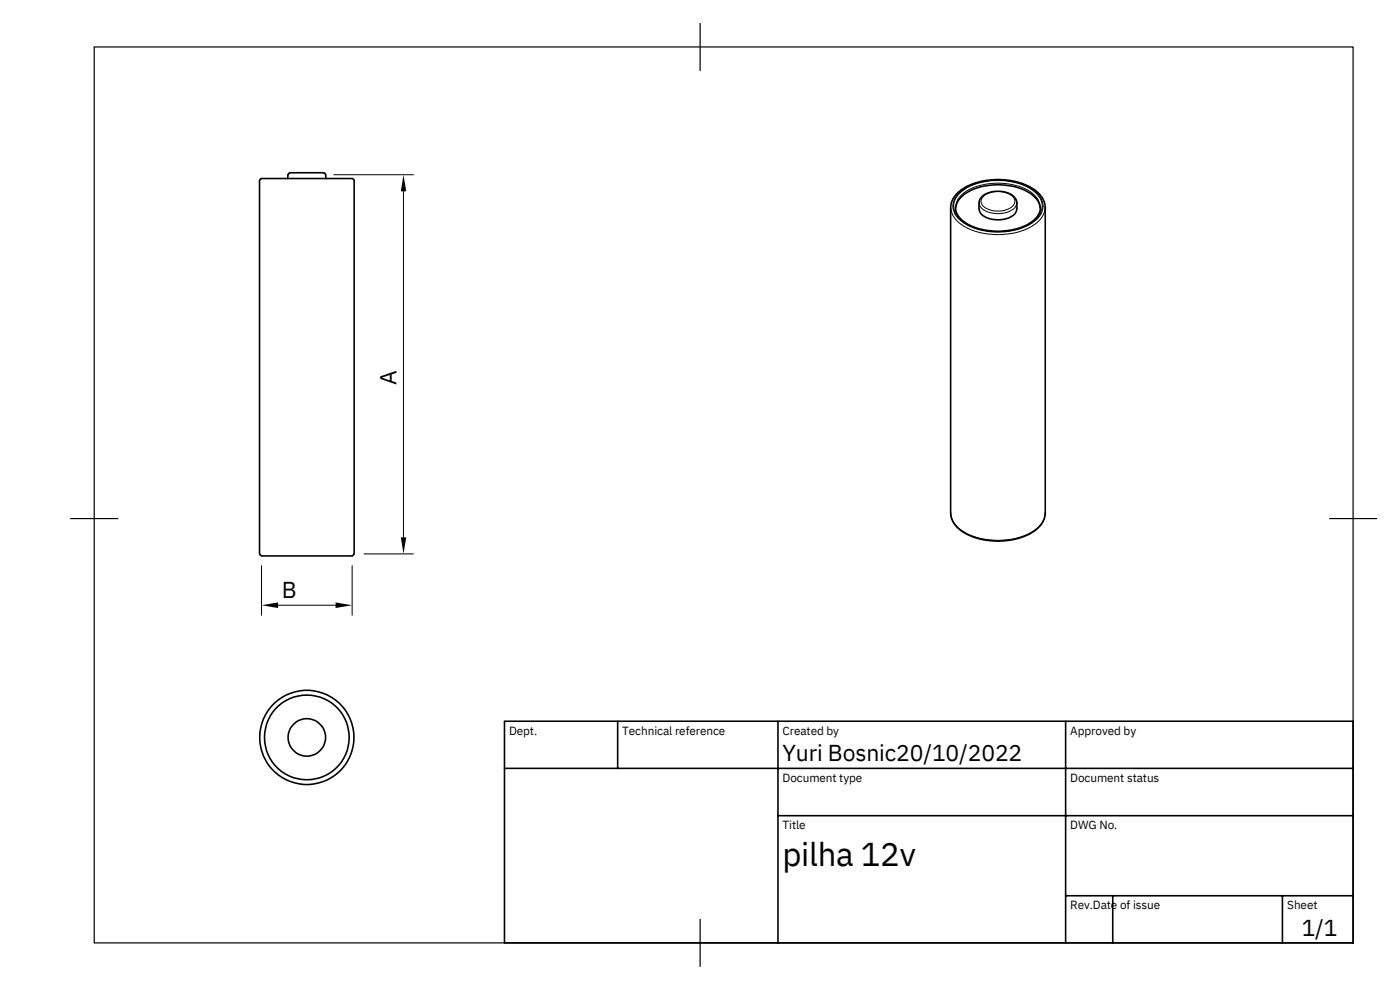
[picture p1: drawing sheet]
<svg xmlns="http://www.w3.org/2000/svg" width="297mm" height="210mm" viewBox="0 0 297 210" stroke-linecap="round" stroke-linejoin="round" font-family="sans-serif">
<g fill="none" stroke="#000" stroke-width=".34">
<path d="M55.1 38.3v79.2M55.1 38.3l.1-.3a7.3 7.3 0 0 1 3.1-.1h13.6a7.3 7.3 0 0 1 3.1 .1l.1 .3M61.1 37.1v.8M61.5 36.7l-.4 .4M61.5 36.7h7.2M68.7 36.7l.4 .4M69.1 37.1v.8M75.2 38.3v79.2M202.8 44l.1 1a6.9 6.9 0 0 0 5.2 3.6l3 .5 2.7-.2 2.5-.5 2.1-1a4.1 4.1 0 0 0 2.4-3.4M202.8 44.2a4.8 4.8 0 0 1 3.1-3.7 13.9 13.9 0 0 1 13.1 .7 4.1 4.1 0 0 1 1.8 3M203.4 40.8l1.6-1.1 1.7-.8 2.7-.6 1.9-.2 2.2 .1 2.1 .3 1.3 .4 2.1 1a5.1 5.1 0 0 1 2.8 4.1v64.9a5.6 5.6 0 0 1-3.7 4.6l-2.7 .9-1.9 .3-2.2 .1-3.3-.4-1.5-.5-1.9-.8a5.1 5.1 0 0 1-2.8-4.2v-64.9a4.7 4.7 0 0 1 1.6-3.2zM207.8 44.4v-1.7l.6-1 1.2-.7 1.6-.4 2 .1 1.7 .7 .6 .7 .3 .6v1.7"/>
<path d="M207.8 44.4a2.8 2.8 0 0 0 2.8 2.1 5 5 0 0 0 5-1.4l.2-.7M55.1 117.5l.4 .5h19.2l.4-.5M107.1 153h180.1v47.1h-180.1zM131.1 153v10M165.1 153v47.1M226.2 153v47.1M107.1 163h180.1M165.1 173.1h122.1M226.2 190.1h61M236.2 190.1v10M272.2 190.1v10"/>
<circle cx="65.1" cy="156.5" r="9"/>
<circle cx="65.1" cy="156.5" r="4"/>
<circle cx="65.1" cy="156.5" r="10"/>
</g>
<g fill="none" stroke="#000" stroke-width=".21">
<path d="M54.5 27.4h3.5M61.5 25.3v9.3M61.5 27.4h7.2M68.7 25.3v9.3M70.8 37.1h16.9M72.2 27.4h16.5M85.6 40.6v73.4M201.8 44a5 5 0 0 0 2.9 4.1 15.3 15.3 0 0 0 14.8-.4 4.7 4.7 0 0 0 2.3-3.7M202.8 44a4.6 4.6 0 0 1 3-3.8 14.2 14.2 0 0 1 12.7 .4l.6 .4a3.9 3.9 0 0 1 1.7 3M203.4 41.1a12.9 12.9 0 0 1 10.8-2.7 9.2 9.2 0 0 1 6.8 3.7 4 4 0 0 1-2 5.2 14.7 14.7 0 0 1-14.4 0 3.9 3.9 0 0 1-1.6-5.7zM203.6 41.1a12.6 12.6 0 0 1 10.6-2.6 8.8 8.8 0 0 1 6.6 3.6 3.8 3.8 0 0 1-1.9 5.2 14 14 0 0 1-14.8-.5 3.6 3.6 0 0 1-.5-5.7zM207.8 43.1a2.8 2.8 0 0 0 2.8 2.1 5 5 0 0 0 5-1.4l.2-.7"/>
<path d="M208.6 41.7a5.1 5.1 0 0 1 6.4 0 1.52 1.52 0 0 1-.7 2.5 4.9 4.9 0 0 1-5.9-.8 1.27 1.27 0 0 1 .2-1.7zM77.2 117.5h10.5M201.8 108.9a5 5 0 0 0 2.9 4.1 15.3 15.3 0 0 0 14.8-.5 4.7 4.7 0 0 0 2.3-3.6M55.5 120v10.6M59 128.4h12.2M74.7 120v10.6"/>
</g>
<path d="M20 10h267.2v190.1h-267.2zM148.6 5v10M15 110h10M282.2 110h10M148.6 195.1v10" fill="none" stroke="#000" stroke-width=".25"/>
<path d="M58 26.8l3.5 .6-3.5 .6zM68.7 27.4l3.5-.6v1.2zM85.6 37.1l.6 3.5h-1.1zM85.1 114h1.1l-.6 3.5zM55.5 128.4l3.5-.6v1.2zM71.2 127.8l3.5 .6-3.5 .6z" fill="#000"/>
<path d="M38.9 24.3h63v11.4h-63z" fill="#fff"/>
<text font-size="7" x="166.1" y="183.8">pilha 12v</text>
<g font-size="4.9">
<text x="84.2" y="81.7" transform="rotate(-90 84.2 81.7)">A</text>
<text x="59.8" y="126.9">B</text>
<text x="166.1" y="161.5">Yuri Bosnic20/10/2022</text>
<text x="276.3" y="198.7">1/1</text>
</g>
<g font-size="2.5">
<text x="108" y="155.9">Dept.</text>
<text x="132.1" y="155.9">Technical reference</text>
<text x="166.1" y="155.9">Created by</text>
<text x="227.1" y="155.9">Approved by</text>
<text x="166.1" y="165.9">Document type</text>
<text x="227.1" y="165.9">Document status</text>
<text x="166.1" y="175.9">Title</text>
<text x="227.1" y="175.9">DWG No.</text>
<text x="227.1" y="192.9">Rev.Date of issue</text>
<text x="273.2" y="192.9">Sheet</text>
</g>
</svg>
